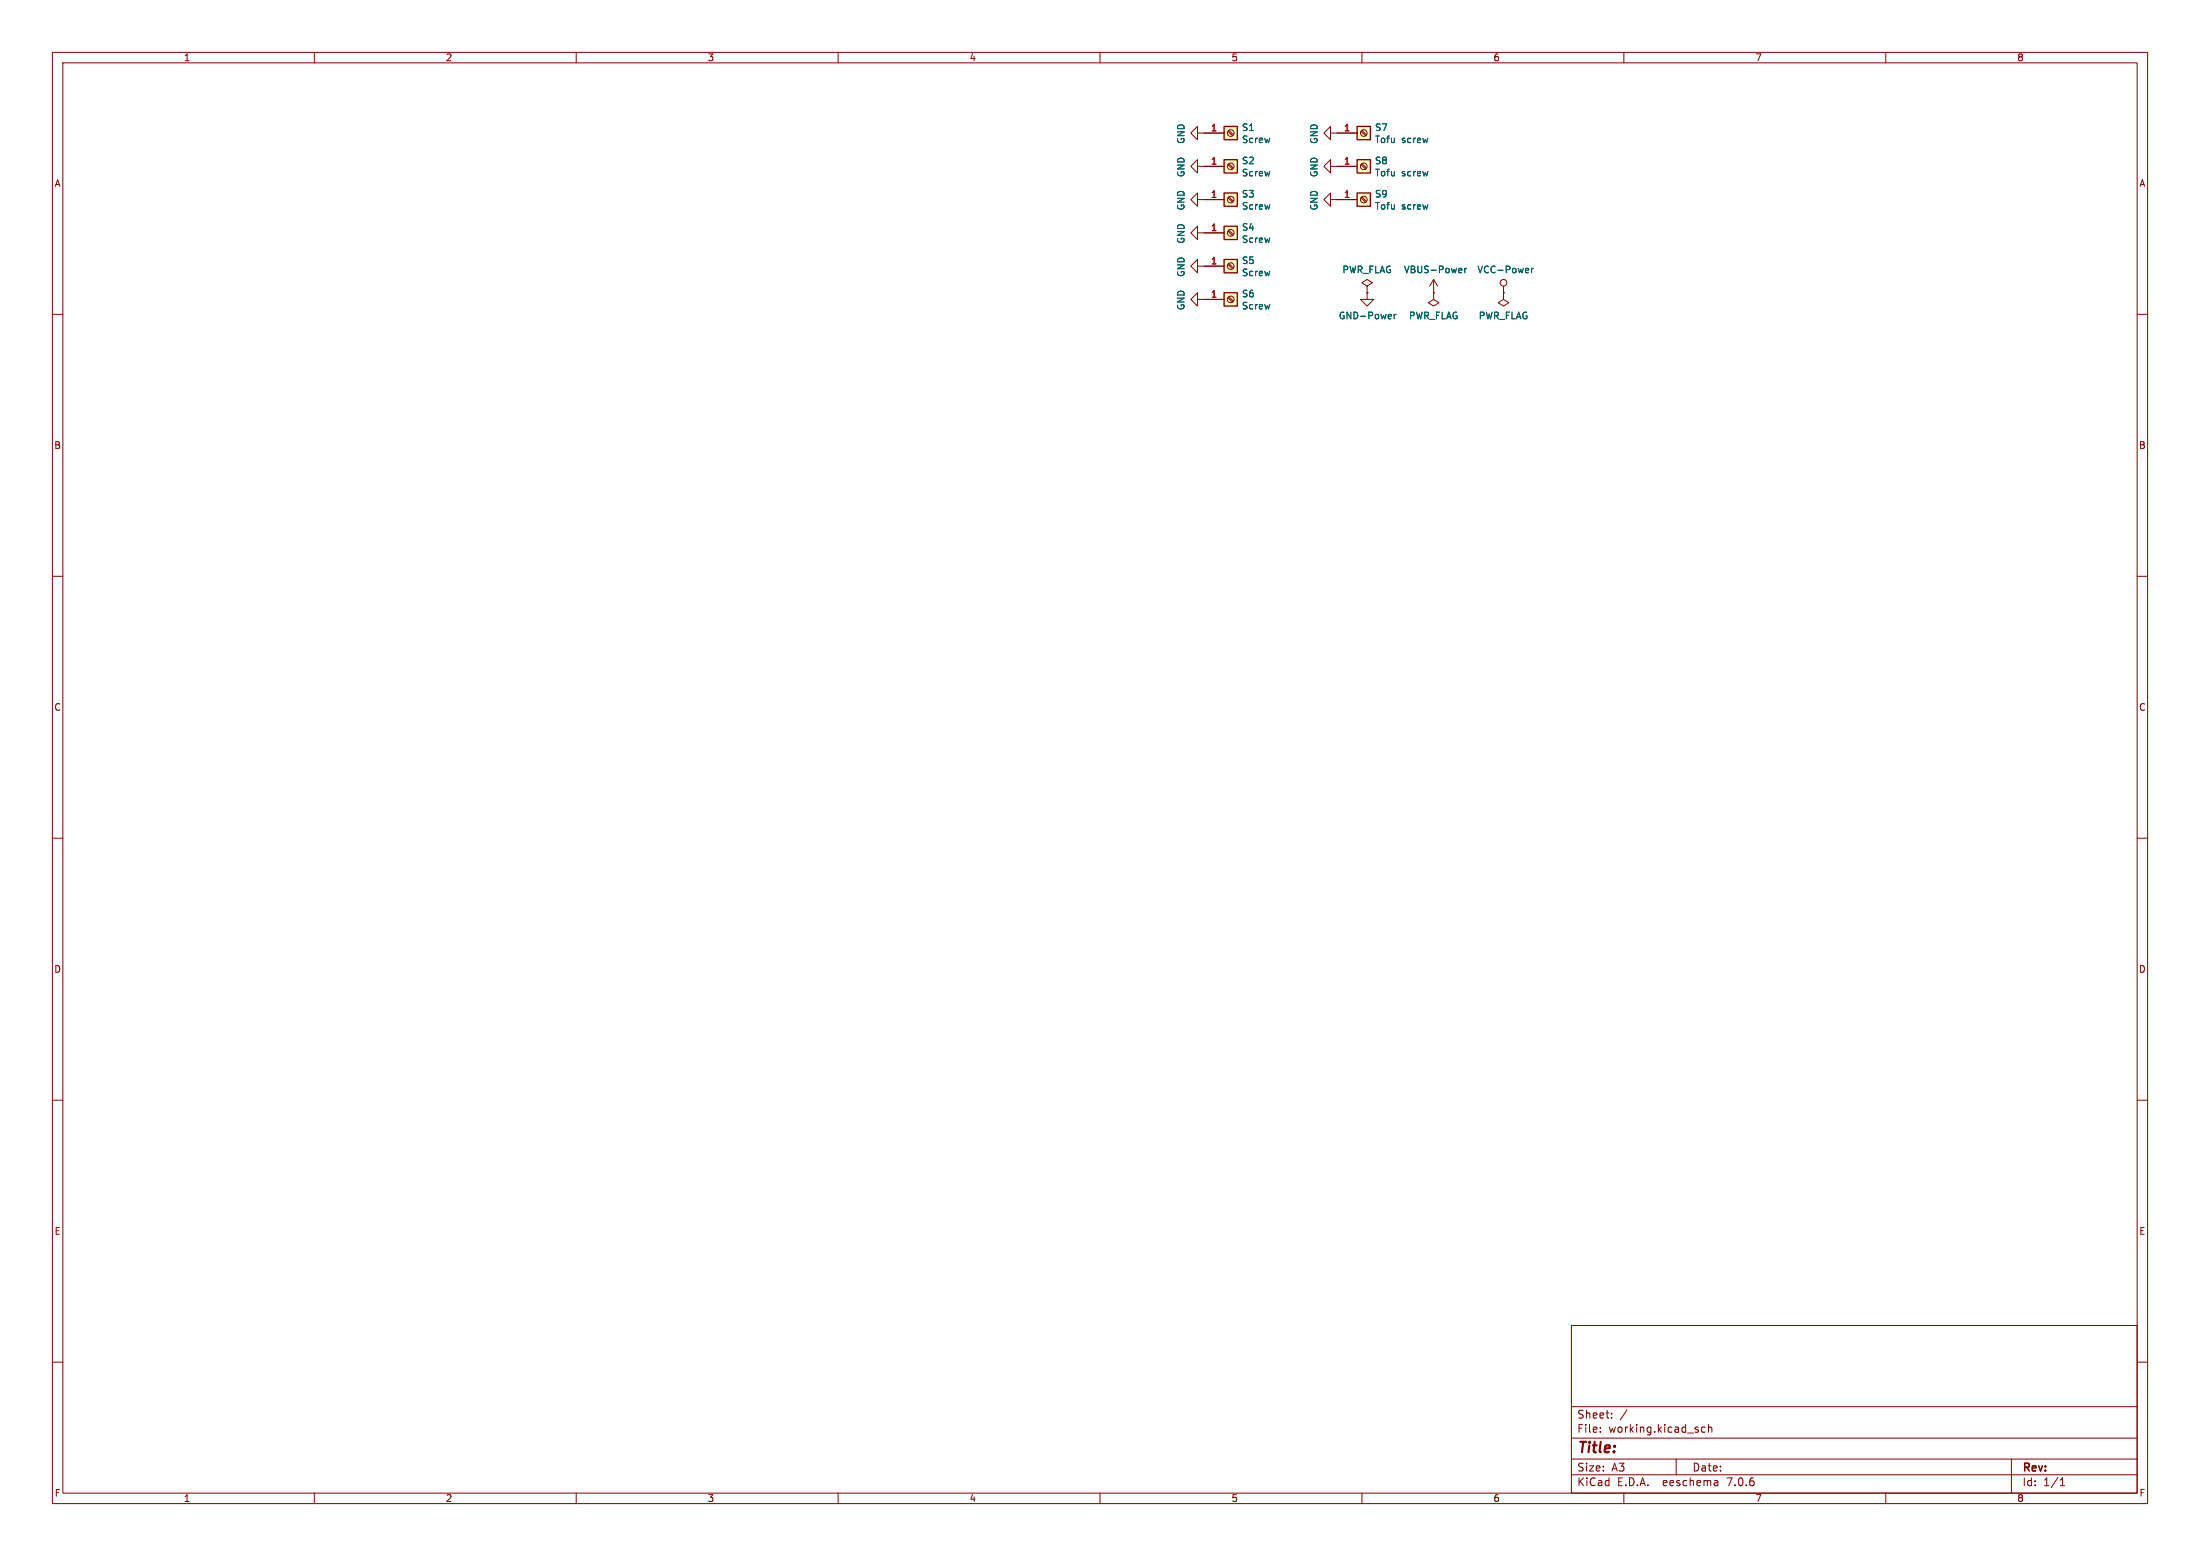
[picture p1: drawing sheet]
<svg xmlns="http://www.w3.org/2000/svg" width="420mm" height="297mm" viewBox="0 0 420 297" stroke-linecap="round" stroke-linejoin="round" font-family="sans-serif">
<g fill="none" stroke="#840000" stroke-width=".19">
<path d="M10 10h400v277h-400zM12 12h396v273h-396zM60 10v2M110 10v2M160 10v2M210 10v2M260 10v2M310 10v2M360 10v2M228.6 25.4v-1.3l-1.3 1.3 1.3 1.3v-1.3h5.1M228.6 31.8v-1.3l-1.3 1.3 1.3 1.2v-1.2h5.1M228.6 38.1v-1.3l-1.3 1.3 1.3 1.3v-1.3h5.1"/>
<path d="M234.4 31.4l.9 .9M234.4 37.8l.9 .8M234.4 25.1l.9 .8M234.6 31.2l.9 .9M234.6 37.6l.9 .8M234.6 24.9l.9 .8M254 25.4v-1.3l-1.3 1.3 1.3 1.3v-1.3h5.1M254 38.1v-1.3l-1.3 1.3 1.3 1.3v-1.3h5.1M254 31.8v-1.3l-1.3 1.3 1.3 1.2v-1.2h5.1M259.8 31.4l.9 .9M259.8 25.1l.9 .8M259.8 37.8l.9 .8"/>
<path d="M260 31.2l.9 .9M260 24.9l.9 .8M260 37.6l.9 .8M10 60h2M228.6 50.8v-1.3l-1.3 1.3 1.3 1.3v-1.3h5.1M228.6 44.5v-1.3l-1.3 1.3 1.3 1.2v-1.2h5.1M228.6 57.2v-1.3l-1.3 1.3 1.3 1.2v-1.2h5.1M234.4 56.8l.9 .9M234.4 44.1l.9 .9M234.4 50.5l.9 .8M234.6 56.6l.9 .9M234.6 43.9l.9 .9"/>
<path d="M234.6 50.3l.9 .8M261 55.9v1.3h1.3l-1.3 1.2-1.3-1.2h1.3M261 54.6l1-.6-1-.7-1 .7 1 .6v1.3M261 55.9h.1M273.7 55.9v1.3l1 .6-1 .6-1-.6 1-.6M273.7 55.9h.1M273.7 53.3l-.8 1.3M273.7 53.3v2.6M273.7 53.3l.7 1.3M287 55.9v1.3l1 .6-1 .6-1-.6 1-.6M287 55.9h.1M287 54.6v1.3"/>
<path d="M408 60h2M10 110h2M408 110h2M10 160h2M408 160h2M10 210h2M408 210h2M10 260h2M300 253h108v32h-108zM408 260h2M300 278.5h108M300 274.5h108"/>
<path d="M300 268.5h108M305.5 273.2v.2M305.5 272.5v.1M307.7 270.5v.2M307.7 269.8v.1M310.6 269.1l-1.3 1.9M320 278.5v3M325.5 272.5l-.4-.1-.3 .3 .1 .6h.6M326.2 272.5l.2-.1 .3 .1 .1 .9M326.2 271.9v1.5M384 278.5v6.5M60 285v2"/>
<path d="M110 285v2M160 285v2M210 285v2M260 285v2M300 281.5h108M310 285v2M327.9 282.7v.9M327.9 283.5l-.1 .1M327.9 282.9l-.1 .1M360 285v2M393.3 283.6h.9M393.3 282.5l.4-.4v1.5"/>
<circle cx="234.9" cy="38.1" r=".63"/>
<circle cx="234.9" cy="25.4" r=".63"/>
<circle cx="234.9" cy="31.7" r=".63"/>
<circle cx="260.3" cy="25.4" r=".63"/>
<circle cx="260.3" cy="31.7" r=".63"/>
<circle cx="260.3" cy="38.1" r=".63"/>
<circle cx="234.9" cy="50.8" r=".63"/>
<circle cx="234.9" cy="44.4" r=".63"/>
<circle cx="234.9" cy="57.1" r=".63"/>
<circle cx="287" cy="54" r=".63"/>
</g>
<path d="M278.9 51.2l.2 .3-.6 .1M279 52l-.1 .1M279.6 51.2v.9M280 51.2l-.4 .3M292.4 51.2v.9M292.7 51.2l-.3 .3M266.2 60v.9M266.5 60l-.3 .2" fill="none" stroke="#006464" stroke-width=".19"/>
<g fill="#ffffc2" stroke="#ffffc2" stroke-width=".19">
<path d="M233.7 55.9h2.5v2.5h-2.5z"/>
<path d="M233.7 43.2h2.5v2.5h-2.5z"/>
<path d="M233.7 49.5h2.5v2.6h-2.5z"/>
<path d="M259.1 30.5h2.5v2.5h-2.5z"/>
<path d="M259.1 24.1h2.5v2.6h-2.5z"/>
<path d="M259.1 36.8h2.5v2.6h-2.5z"/>
<path d="M233.7 30.5h2.5v2.5h-2.5z"/>
<path d="M233.7 36.8h2.5v2.6h-2.5z"/>
<path d="M233.7 24.1h2.5v2.6h-2.5z"/>
</g>
<path d="M233.7 30.5h2.5v2.5h-2.5zM233.7 36.8h2.5v2.6h-2.5zM233.7 24.1h2.5v2.6h-2.5zM259.1 30.5h2.5v2.5h-2.5zM259.1 24.1h2.5v2.6h-2.5zM259.1 36.8h2.5v2.6h-2.5zM233.7 55.9h2.5v2.5h-2.5zM233.7 43.2h2.5v2.5h-2.5zM233.7 49.5h2.5v2.6h-2.5z" fill="none" stroke="#840000" stroke-width=".25"/>
<text font-size="2.8" fill="#840000" x="301" y="277.9">Title:</text>
<g font-size="2.1" fill="#840000">
<text x="301" y="273.7">File:</text>
<text x="301" y="271">Sheet:</text>
<text x="307.1" y="273.7">working.kicad_sch</text>
<text x="301" y="281.1">Size:</text>
<text x="307.6" y="281.1">A3</text>
<text x="323" y="281.1">Date:</text>
<text x="386" y="281.3">Rev:</text>
<text x="301" y="283.9">KiCad</text>
<text x="308.7" y="283.9">E.D.A.</text>
<text x="317.6" y="283.9">eeschema</text>
<text x="330" y="283.9">7.0.6</text>
<text x="386" y="283.9">Id:</text>
<text x="390.1" y="283.9">1/1</text>
</g>
<g font-size="1.8" fill="#840000">
<text x="35" y="11.9">1</text>
<text x="85" y="11.9">2</text>
<text x="135" y="11.9">3</text>
<text x="185" y="11.9">4</text>
<text x="235" y="11.9">5</text>
<text x="285" y="11.9">6</text>
<text x="335" y="11.9">7</text>
<text x="385" y="11.9">8</text>
<text x="10.3" y="35.9">A</text>
<text x="408.3" y="35.9">A</text>
<text x="10.3" y="85.9">B</text>
<text x="408.2" y="85.9">B</text>
<text x="10.3" y="135.9">C</text>
<text x="408.2" y="135.9">C</text>
<text x="10.3" y="185.9">D</text>
<text x="408.2" y="185.9">D</text>
<text x="10.3" y="235.9">E</text>
<text x="408.3" y="235.9">E</text>
<text x="10.3" y="285.9">F</text>
<text x="35" y="286.9">1</text>
<text x="85" y="286.9">2</text>
<text x="135" y="286.9">3</text>
<text x="185" y="286.9">4</text>
<text x="235" y="286.9">5</text>
<text x="285" y="286.9">6</text>
<text x="335" y="286.9">7</text>
<text x="385" y="286.9">8</text>
<text x="408.3" y="285.9">F</text>
</g>
<g font-size="1.8" fill="#006464">
<text x="226.3" y="27.6" transform="rotate(-90 226.3 27.6)">GND</text>
<text x="237" y="25.2">S1</text>
<text x="237" y="27.5">Screw</text>
<text x="251.7" y="27.6" transform="rotate(-90 251.7 27.6)">GND</text>
<text x="262.4" y="25.2">S7</text>
<text x="262.4" y="27.5">Tofu</text>
<text x="267.6" y="27.5">screw</text>
<text x="226.3" y="33.9" transform="rotate(-90 226.3 33.9)">GND</text>
<text x="237" y="31.5">S2</text>
<text x="237" y="33.9">Screw</text>
<text x="251.7" y="33.9" transform="rotate(-90 251.7 33.9)">GND</text>
<text x="262.4" y="31.5">S8</text>
<text x="262.4" y="33.9">Tofu</text>
<text x="267.6" y="33.9">screw</text>
<text x="226.3" y="40.3" transform="rotate(-90 226.3 40.3)">GND</text>
<text x="237" y="37.9">S3</text>
<text x="237" y="40.2">Screw</text>
<text x="251.7" y="40.3" transform="rotate(-90 251.7 40.3)">GND</text>
<text x="262.4" y="37.9">S9</text>
<text x="262.4" y="40.2">Tofu</text>
<text x="267.6" y="40.2">screw</text>
<text x="226.3" y="46.6" transform="rotate(-90 226.3 46.6)">GND</text>
<text x="237" y="44.2">S4</text>
<text x="237" y="46.6">Screw</text>
<text x="226.3" y="53" transform="rotate(-90 226.3 53)">GND</text>
<text x="237" y="50.6">S5</text>
<text x="237" y="52.9">Screw</text>
<text x="256.2" y="52.3">PWR_FLAG</text>
<text x="267.9" y="52.3">VBUS-Power</text>
<text x="281.9" y="52.3">VCC-Power</text>
<text x="226.3" y="59.3" transform="rotate(-90 226.3 59.3)">GND</text>
<text x="237" y="56.9">S6</text>
<text x="237" y="59.3">Screw</text>
<text x="255.5" y="61.1">GND-Power</text>
<text x="268.9" y="61.1">PWR_FLAG</text>
<text x="282.2" y="61.1">PWR_FLAG</text>
</g>
<g font-size="1.8" fill="#a90000">
<text x="231.1" y="25.1">1</text>
<text x="256.5" y="25.1">1</text>
<text x="231.1" y="31.5">1</text>
<text x="256.5" y="31.5">1</text>
<text x="231.1" y="37.8">1</text>
<text x="256.5" y="37.8">1</text>
<text x="231.1" y="44.2">1</text>
<text x="231.1" y="50.5">1</text>
<text x="231.1" y="56.9">1</text>
</g>
</svg>
